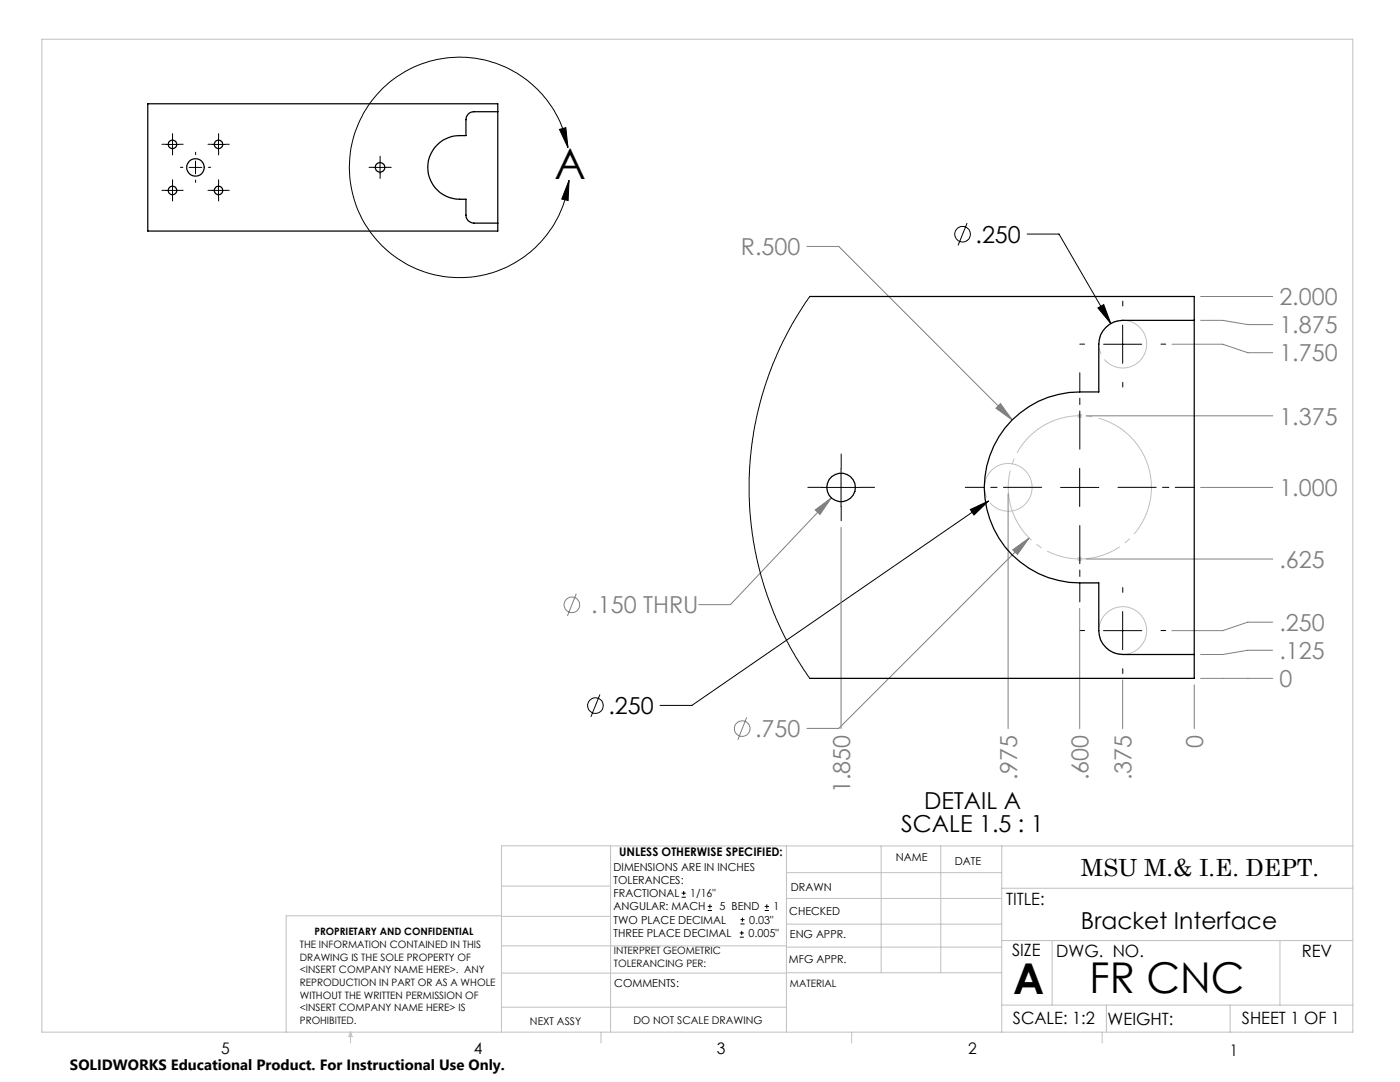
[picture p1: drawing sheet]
<svg xmlns="http://www.w3.org/2000/svg" width="279mm" height="216mm" viewBox="0 0 279 216" stroke-linecap="round" stroke-linejoin="round" font-family="sans-serif">
<g fill="none" stroke="#808080" stroke-width=".2">
<path d="M161 49.2h6.4l34.6 34.6M239.6 59.2h14.4M233.9 68.7h10.1l5 1.7h5M239.6 63.9h4.4l5 .9h5M165.9 99.3l-20.1 21.4h-6.4M198.8 81.5l.9-1 2.3 3.3zM201.2 98.5v46.9M216.7 83h37.3M239.6 97.3h14.4M115 118.5l-1.8 4.4M162.7 101.7l3.2-2.4-2.2 3.4zM167.9 105.2v40.2"/>
<path d="M202.1 109.7l3.3-2.3-2.3 3.2zM205.4 107.4l-38 37.9h-6.4M216.7 111.5h37.3M215.5 121.4v24M224 135.7v9.7M238.3 136.6v8.8M239.6 135.4h14.4M254 129.8h-5l-5 .8h-4.4M254 124.1h-5l-5 1.7h-10.1M149 143.2l-1.8 4.4"/>
<circle cx="114.1" cy="120.7" r="1.55"/>
<circle cx="148.1" cy="145.4" r="1.56"/>
</g>
<g fill="none" stroke="#000" stroke-width=".2">
<path d="M33.2 38h2.5M33.2 28.8h2.5M34.4 27.6v2.5M34.4 36.7v2.6M37.7 33.4h2.6M39 32.1v2.6M42.3 38h2.6M42.3 28.8h2.6M43.6 27.6v2.5M43.6 36.7v2.6M74.6 33.4h2.5M75.8 32.1v2.6"/>
<path d="M111.7 25.8l1.2-.3 .4 4zM113.3 29.5a22 22 0 0 0-34.1-14.2 22 22 0 0 0 1.2 37 22 22 0 0 0 33.2-16.3M113.6 36l-.2 4-1.3-.3zM193 44.5l-1.8 4.5M205 46.7h6.3l10.4 17.9M219.1 61.5l1.2-.7 1.4 3.8zM220.2 68.7h7.7M224 64.9v7.6M164 97.3h7.7M167.9 93.5v7.6M197.3 100l-59.2 40.8h-6.4M211.7 97.3h7.6"/>
<path d="M215.5 93.5v7.6M193.6 101.7l3.7-1.7-2.9 2.8zM119.7 138.6l-1.8 4.4M220.2 125.8h7.7M224 122v7.6M136 179h.9M136 178.2h.9M136.5 177.8v.8M141.3 181.7h.8M141.3 180.9h.8M141.7 180.4v.9M147.6 187h.8"/>
<path d="M147.6 186.2h.8M147.8 184.4h.8M147.8 183.5h.8M148 185.7v.9M148.2 183.1v.8M152.6 181.7h.9M152.6 180.9h.9M153 180.4v.9"/>
<circle cx="192.1" cy="46.7" r="1.55"/>
<circle cx="118.8" cy="140.8" r="1.55"/>
</g>
<path d="M228.6 67.3a4.8 4.8 0 0 0-7.9-2 4.8 4.8 0 0 0 2.1 8 4.8 4.8 0 0 0 5.9-5.7l-.1-.3M205.8 95.9a4.8 4.8 0 0 0-8-2 4.8 4.8 0 0 0 2.1 7.9 4.8 4.8 0 0 0 5.9-5.6v-.3M228.6 124.4a4.8 4.8 0 0 0-7.9-1.9 4.8 4.8 0 0 0 2.1 7.9 4.8 4.8 0 0 0 5.9-5.7l-.1-.3" fill="none" stroke="#c0c0c0" stroke-width=".2" stroke-dasharray="15.2 1.3 1.3 1.3" stroke-dashoffset="2.2" stroke-linecap="butt"/>
<path d="M229.2 93.1a14.3 14.3 0 0 0-23.9-5.9 14.3 14.3 0 0 0 6.3 23.8 14.3 14.3 0 0 0 17.8-16.9l-.2-1" fill="none" stroke="#c0c0c0" stroke-width=".2" stroke-dasharray="15.2 1.3 1.3 1.3" stroke-dashoffset=".8" stroke-linecap="butt"/>
<g fill="none" stroke="#c0c0c0" stroke-width=".2">
<path d="M8.4 7.8h261.6v198.2h-261.6zM215 83h1M215.1 82.6l.7 .7M215.5 82.5v1M215.8 82.6l-.7 .7M215 111.5h1M215.1 111.2l.7 .7M215.5 111.1v.9M215.8 111.2l-.7 .7M100.1 176.8h21.7M121.8 168.8v37.2M157 168.8v37.2"/>
<path d="M157 179.3h42.9M157 174.1h42.9M175.9 168.8v25.3M187.7 168.8v25.3M199.9 177.2h70.1M199.9 168.8v37.2M270 168.8h-169.9v37.2M100.1 194.2h56.9M100.1 188.7h56.9M100.1 182.8h21.7M100.1 182.7h-43v23.3M157 194.1h42.9"/>
<path d="M157 184.4h42.9M157 189h42.9M199.9 187.7h70.1M210 187.7v12.9M255.4 187.7v12.9M70 206v2.1M70 206l.3 .8h-.7zM100.1 201h56.9M119.9 206v2.1M170 206v2.1M199.9 200.6h70.1M220 206v2.1"/>
<path d="M220.8 200.6v5.4M245.5 200.6v5.4"/>
</g>
<g fill="none" stroke="#000" stroke-width=".2" stroke-dasharray="15.2 1.3 1.3 1.3">
<path d="M33.2 38h-.9M33.2 28.8h-.9M34.4 36.7v-.8M34.4 39.3v.8M34.4 27.5v-.8M34.4 30.1v.8M35.7 38h.9M35.7 28.8h.9M36.5 33.4h-.5M39 30.8v-.4M39 35.9v.5M41.6 33.4h.5"/>
<path d="M42.4 38h-.9M42.4 28.8h-.9M43.6 36.7v-.8M43.6 39.3v.8M43.6 27.5v-.8M43.6 30.1v.8M44.9 38h.8M44.9 28.8h.8M74.6 33.4h-1M75.9 32.1v-.9M75.9 34.7v.9M77.1 33.4h1"/>
<path d="M216.5 68.7h-1M224.1 61v-.9M224.1 76.3v.9M231.7 68.7h.9M164.1 97.2h-2.9M167.9 93.4v-2.8M171.7 97.2h2.8M167.9 101.1v2.8M224.1 118.2v-1M216.5 125.8h-1M224.1 133.4v1M231.7 125.8h.9"/>
</g>
<path d="M207.9 97.2h-15.3M215.5 89.6v-15.2M223.1 97.2h15.3M215.5 104.9v15.2" fill="none" stroke="#000" stroke-width=".2" stroke-dasharray="15.2 1.3 1.3 1.3" stroke-dashoffset="7.6"/>
<g fill="#000">
<path d="M111.7 25.8l1.2-.3 .4 4zM113.6 36l-.2 4-1.3-.3z"/>
<path d="M193.6 101.7l.8 1.1 2.9-2.8zM219.1 61.5l2.6 3.1-1.4-3.8z"/>
</g>
<g fill="#808080">
<path d="M202.1 109.7l3.3-2.3-2.3 3.2z"/>
<path d="M162.7 101.7l1 1 2.2-3.4zM199.7 80.5l-.9 1 3.2 2.3z"/>
</g>
<g fill="none" stroke="#000" stroke-width=".25">
<path d="M29.5 20.7h69.8v25.4h-69.8zM99.3 22.3h-4.7a1.57 1.57 0 0 0-1.6 1.6v3.2a6.5 6.5 0 0 0-7.3 8.4 6.6 6.6 0 0 0 7.3 4.3v3.1a1.57 1.57 0 0 0 1.6 1.6h4.7M161.6 59.2h76.7v76.2h-76.7M238.3 63.9h-14.3a4.8 4.8 0 0 0-4.7 4.8v9.5a24.7 24.7 0 0 0-10.1 1.1 19.1 19.1 0 0 0-12.5 21.1 19.1 19.1 0 0 0 18.8 15.9h3.8v9.5a4.8 4.8 0 0 0 4.7 4.8h14.3"/>
<circle cx="34.4" cy="38" r=".85"/>
<circle cx="34.4" cy="28.8" r=".84"/>
<circle cx="39" cy="33.4" r="1.76"/>
<circle cx="43.6" cy="38" r=".85"/>
<circle cx="43.6" cy="28.8" r=".84"/>
<circle cx="75.8" cy="33.4" r=".95"/>
<circle cx="167.9" cy="97.3" r="2.86"/>
</g>
<path d="M161.6 59.2l-3.1 4.8-2.1 3.9-2.1 4.5-1.4 3.9-1.3 4.4-1.1 5.2-.7 5-.3 4.4 .1 5.5 .5 5.6 .9 5 1.5 5.6 1.8 5.1 1.8 4 2.5 4.7 3 4.6" fill="none" stroke="#000" stroke-width=".2"/>
<g font-size="8.5">
<text x="110.6" y="35.8">A</text>
<text x="202.2" y="198.3">A</text>
<text x="217.5" y="198.1">FR CNC</text>
</g>
<g font-size="4.7" fill="#808080">
<text x="147.9" y="50.9">R.500</text>
<text x="255.3" y="60.9">2.000</text>
<text x="255.3" y="66.5">1.875</text>
<text x="255.3" y="72.1">1.750</text>
<text x="255.3" y="84.7">1.375</text>
<text x="255.3" y="99">1.000</text>
<text x="255.3" y="113.3">.625</text>
<text x="118" y="122.4">.150 THRU</text>
<text x="255.3" y="125.9">.250</text>
<text x="255.3" y="131.5">.125</text>
<text x="255.3" y="137.1">0</text>
<text x="150.7" y="147.1">.750</text>
<text x="240.1" y="149.2" transform="rotate(-90 240.1 149.2)">0</text>
<text x="203" y="155.7" transform="rotate(-90 203 155.7)">.975</text>
<text x="217.3" y="155.7" transform="rotate(-90 217.3 155.7)">.600</text>
<text x="225.8" y="155.7" transform="rotate(-90 225.8 155.7)">.375</text>
<text x="169.6" y="158.3" transform="rotate(-90 169.6 158.3)">1.850</text>
</g>
<g font-size="4.7">
<text x="194.7" y="48.4">.250</text>
<text x="121.4" y="142.5">.250</text>
<text x="184.4" y="161.5">DETAIL A</text>
<text x="179.9" y="166">SCALE 1.5 : 1</text>
<text x="215.7" y="174.7">MSU M.&amp; I.E. DEPT.</text>
<text x="215.7" y="185.4">Bracket Interface</text>
</g>
<g font-size="3.4">
<text x="200.8" y="180.5">TITLE:</text>
<text x="202" y="190.8">SIZE</text>
<text x="210.8" y="190.9">DWG. NO.</text>
<text x="259.8" y="191">REV</text>
<text x="202.1" y="204.4">SCALE: 1:2</text>
<text x="221" y="204.5">WEIGHT:</text>
<text x="247.8" y="204.4">SHEET 1 OF 1</text>
</g>
<g font-size="3.2">
<text x="44.2" y="210.4">5</text>
<text x="94.6" y="210.3">4</text>
<text x="143.1" y="210.4">3</text>
<text x="193.2" y="210.3">2</text>
<text x="245.4" y="210.6">1</text>
</g>
<text font-size="3" x="14" y="213.5">SOLIDWORKS Educational Product. For Instructional Use Only.</text>
<text font-size="2.4" x="123.6" y="170.8">UNLESS OTHERWISE SPECIFIED:</text>
<g font-size="2.2">
<text x="122.5" y="173.7">DIMENSIONS ARE IN INCHES</text>
<text x="178.8" y="171.8">NAME</text>
<text x="190.6" y="172.5">DATE</text>
<text x="122.5" y="176.4">TOLERANCES:</text>
<text x="122.5" y="179">FRACTIONAL</text>
<text x="137.8" y="179">1/16&quot;</text>
<text x="157.8" y="177.8">DRAWN</text>
<text x="122.5" y="184.3">TWO PLACE DECIMAL</text>
<text x="122.5" y="181.7">ANGULAR: MACH</text>
<text x="143.6" y="181.7">5 BEND</text>
<text x="149.5" y="184.3">0.03&quot;</text>
<text x="154.4" y="181.7">1</text>
<text x="157.5" y="182.5">CHECKED</text>
<text x="122.5" y="187">THREE PLACE DECIMAL</text>
<text x="149.4" y="187">0.005&quot;</text>
<text x="157.6" y="187.2">ENG APPR.</text>
<text x="122.6" y="197">COMMENTS:</text>
<text x="157.4" y="192.2">MFG APPR.</text>
</g>
<g font-size="2.1">
<text x="105.8" y="204.5">NEXT ASSY</text>
<text x="126.4" y="204.3">DO NOT SCALE DRAWING</text>
</g>
<g font-size="2">
<text x="59.8" y="189.2">THE INFORMATION CONTAINED IN THIS</text>
<text x="59.8" y="191.7">DRAWING IS THE SOLE PROPERTY OF</text>
<text x="62.8" y="186.5">PROPRIETARY AND CONFIDENTIAL</text>
<text x="122.5" y="190.4">INTERPRET GEOMETRIC</text>
<text x="59.8" y="194.2">&lt;INSERT COMPANY NAME HERE&gt;. ANY</text>
<text x="59.8" y="196.8">REPRODUCTION IN PART OR AS A WHOLE</text>
<text x="122.5" y="192.9">TOLERANCING PER:</text>
<text x="157.7" y="197">MATERIAL</text>
<text x="59.8" y="199.3">WITHOUT THE WRITTEN PERMISSION OF</text>
<text x="59.8" y="201.8">&lt;INSERT COMPANY NAME HERE&gt; IS</text>
<text x="59.8" y="204.3">PROHIBITED.</text>
</g>
</svg>
